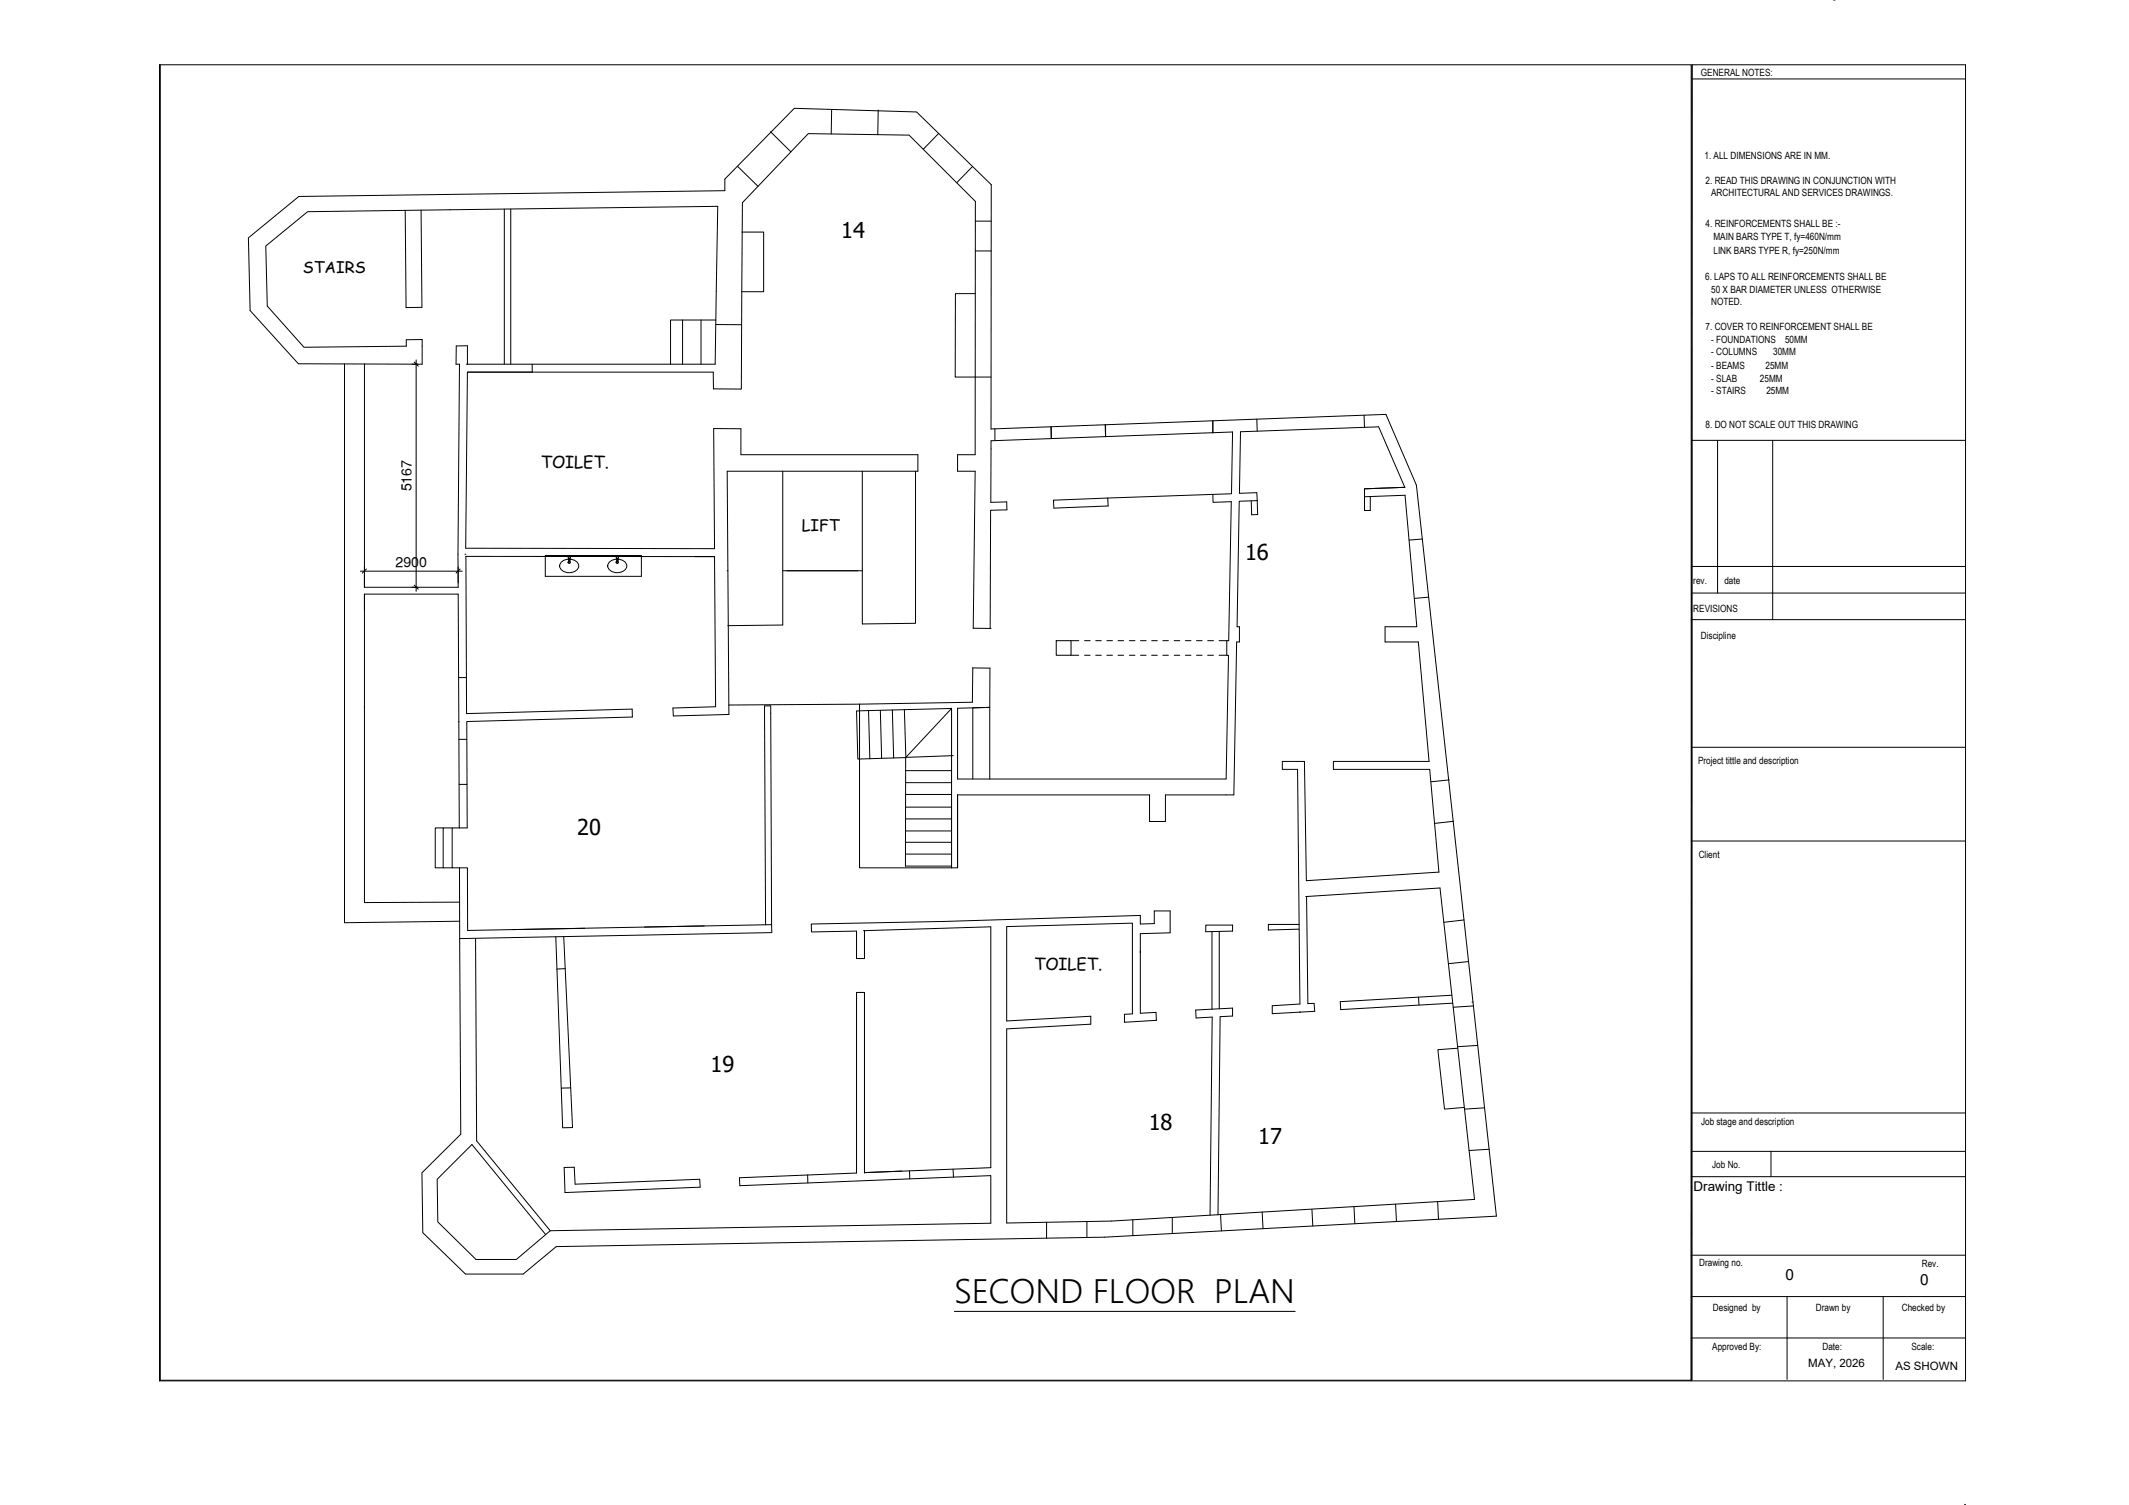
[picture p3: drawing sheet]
<svg xmlns="http://www.w3.org/2000/svg" width="420mm" height="297mm" viewBox="0 0 420 297" stroke-linecap="round" stroke-linejoin="round" font-family="sans-serif">
<!-- layer: New_0_Pen_No__7 -->
<g fill="none" stroke="#000" stroke-width=".2">
<path d="M59 38.8l84-1.2v-2.3l13.8-13.9 24.1 .7 14.7 14.3v48.3l77.9-2.9 6 14 15.8 144.2-77.3 4.2-108.2 1.8M145.5 32.8l4.1 4M152.1 26l4 4M164.1 21.6l-.1 4.9M173.3 21.7l-.1 4.9M185.3 26.3l-3.1 3.2M191.9 32.9l-3.1 3.2M83.1 41.5l.2 19.2h-3.2l-.1-19.2M99.5 41.3v30.6M100.8 41.3v30.6M141.6 40.7l-.5 31.2h-48.9M192.5 43.6h3.1"/>
<path d="M192.5 49.5h3.1M52.7 60.4l7.3 8.1 20.2-.2v-1.2l3.1-.1v4.9l-24.4-.1-9.5-10.5M92.2 71.9h.1M92.2 71.9v-3.7l-2.2 .1v3.6h.7l-.3 44h-18.5M105 71.9v1.5h-12.8M134.7 63.2v8.7M138.3 63.2v8.7M141.3 63.2h-9v8.7M192.4 74.4h3.2M207.4 84.2l.1 2.4M207.9 98.7l10.7-.4 .1 1.6-10.7 .4zM218.1 83.9l.1 2.3"/>
<path d="M239.4 83.1v2.3M239.4 97.6l-20.8 .7M246.9 98.8l.1 2.8M248 82.7l.1 2.4M248.1 98.8l-3.5 .1-.5 24.8h.5v3h-.5l-.6 30.2M248.1 98.8l.1 2.8M269.2 82l.1 2.3M269.3 98l8-.3 2.3 26h-6.3v3h6.6l2.1 23.6h-18.9v1.5h19.1l1.8 20.3-26.2 1.7-.4-23.5h-4.3v1.5h3l.4 46.4-5.4 .3v1.6l8.4-.5-.2-1.6-1.2 .1-.2-21.1M270.4 98v2.8M277.2 96.2l-7.9 .3v4.3M277.2 96.2l-5.1-12-27.3 1-.2 12.2 3.4-.2 .1 1.6M277.2 96.2l-7.9 .3"/>
<path d="M71.9 117.3h18.5l.2 25.2M91.9 109.8l49.1 .1 .2 29.6-8.4 .2 .1 1.6 10.9-.3-.3-48h37.6v-3.3h-34.9v-5.1h-5.4l.2 23.7-49.1-.1 .3-34.8h48.6v3.4h5.5l.2-36.8 13-13.6 19.9 .3 13.1 13.1-.1 49.9h-3.4v3.3h3.4l-.3 31M91.9 109.4h.1M91.9 109.8l.2 31 32.7-.8v1.5l-32.7 .9 .1 21h-1.6M143.5 112.6h.1M154.5 112.6h15.7M280.7 106.4l-2.6 .2M281.9 117.9l-2.8 .2M90.5 133.7h1.6M187.8 139.8v31.5M187.8 139.8l-18.2 .5M192 131.8l-.1 6.8-22.3 .4v1.3"/>
<path d="M192.1 124h.1M192.1 124h3.5M195.4 124l.1-23.3 3.2-.1v-1.5h-3.2l.1-12.1 47.6-1.7-.2 12.2-3.6 .1v1.5l3.6-.1-.5 27.4h-.4v2.9l.3 .1-.4 24.4h-53v-14l6.3-.2 .1-7.7-3.5-.1M208.4 126.4h3v2.9h-3zM211.4 126.4h1.5M211.4 129.3h1.5M214 126.4h1.1M214 129.3h1.1M216.2 126.4h1.1M216.2 129.3h1.1M218.4 126.4h1.1M218.4 129.3h1.1"/>
<path d="M220.6 126.4h1.1M220.6 129.3h1.1M222.9 126.4h1.1M222.9 129.3h1.1M225.1 126.4h1.1M225.1 129.3h1.1M227.3 126.4h1.1M227.3 129.3h1.1M229.5 126.4h1.1M229.5 129.3h1.1M231.7 126.4h1.1M231.7 129.3h1.1"/>
<path d="M233.9 126.4h1.1M233.9 129.3h1.1M236.1 126.4h1.1M236.1 129.3h1.1M238.3 126.4h1.2M238.3 129.3h1.2M240.6 126.4h1.5M240.6 129.3h1.5M90.6 142.4v21M90.6 145.9h1.5M90.6 154.8h1.6M169.6 140.3v31h18.2"/>
<path d="M189 156.9v14.4h-1.2M189 156.9v14.4M189 156.9h37.9v5.2h3.1v-5.2h11.9M256 150.3h.1M286 153.9l-3.6 .4M87.5 163.4h-1.6v7.9h1.6M89.2 163.4h-1.7v7.9h1.7M90.6 163.4h-1.4v7.9h1.5M257.7 177l26.5-1.7 6.8 61.4-71.7 4.3-20.6 .4v-38.3l16.6-1v-1.5l-16.6 .9v-18.6l24.8-.7v17.9l-1.6 .1v1.6l6.3-.4-.1-1.6-3.1 .2v-15.7l5.9-.2v-4.3h-3.1v2.5l-2.8 .1v-1.7l-38.6 1.2-26.3 .5v1.5l8.9-.1v5.4h1.6v-5.5M286.9 162.1l-3.8 .4M93.9 185.2l.2 40 14.5 17.7 86.9-1.5v-9.4l-49.5 2-.1-1.5 23.1-1v-35.6h1.6v35.6M109.7 184.9l1.3 37.6"/>
<path d="M111.3 184.9l1.7 37.6-2 .1M111.5 191.2l-1.6 .1M139 182.8l-11.8 .2M152.3 182.5l-60 1.1-.1-12.3h-1.5l.2 52.6M152.3 182.5l-.2-43.2h-1.2l.2 43.2M152.3 182.5v1.6l-61.6 1.2M170.6 183.7h.1M170.6 183.7l24.9-.8v47.6l-24.9 .9M239.2 183.9v15.3M240.6 183.9v15.2M243.2 182.6h-5.2v1.3M250.3 182.5h6.1"/>
<path d="M256.5 199.8h.1M280 196.8v1.6M286.5 196.4l-22 1.3 .1 1.6 22.1-1.3M288.9 181.6l-4 .4M289.8 189.8l-4 .4M290.7 197.8h.1M290.8 198.5l-4 .3M112.6 214.7l-1.8 .1M287.7 206.9l-3.9 .3 1.3 11.7 3.9-.3M291.6 206.3l-3.9 .3M293 218.7l-4 .2M93.1 225.9l14.6 17.8"/>
<path d="M111.3 230.4h2l.2 3.3 24.6-1 .1 1.6-26.7 1.1zM159.4 231.9v1.6M179.5 231.1v1.6M188.1 230.8l.1 1.5M240.4 239.8l.4-39.1 2.4-.2v-1.5l-7.2 .3 .1 1.6 3.1-.2-.4 39.2M240.9 239.7l.1 3.3M249.1 239.2l.2 3.3M258.9 238.7l.2 3.3M267.2 238.2l.2 3.3M275.4 237.7l.2 3.4M283.7 237.2l.2 3.5M293.9 226.8l-4 .3"/>
<path d="M206.5 241.2v3.1M214.5 241.1v3.1M223.6 240.7v3.2M231.4 240.3v3.2"/>
</g>
<!-- layer: New_2D Drafting - General_Pen_No__62 -->
<path d="M59 38.8l-10 8.1 .4 14.4M141.6 40.7l-80.9 1.1-8.2 6.8 .2 11.8M68 71.8v110.3M71.9 71.8v44.1M71.9 117.3v60.8M90.9 223.9l-7.6 7.6 .1 11.8 8.5 8.2h11.4l6.5-5.5M93.1 225.9l-6.8 6.8 .1 8.5 7.5 7.4h8l6.7-5.7" fill="none" stroke="#000" stroke-width=".2"/>
<!-- layer: New_2D Drafting - General_Pen_No__7 -->
<path d="M90.7 178.1h-18.8M90.7 181.8l-22.7 .3" fill="none" stroke="#000" stroke-width=".2"/>
<!-- layer: New_0_Pen_No__8 -->
<path d="M154.5 93v30.4l-10.9 .1M170.2 93v30.1l10.5-.1v-30M71.9 114.4v1.5M71.9 117.3v3.2M155.3 112.6h14M169.6 139l-25.8 .1M192 153.8v-14.1l3.3-.1v14.2M241.9 156.9h1.6M115.4 183.2l-14.1 .3" fill="none" stroke="#000" stroke-width=".2"/>
<!-- layer: New_New_0_Pen_No__7_Pen_No__7 -->
<g fill="none" stroke="#000" stroke-width=".2">
<path d="M141.3 64.1h5M196.3 84.6v2.4M207.5 84.2v2.4M218.2 83.8v2.4M239.4 83.1v2.3M187.8 139.8l-9 9.7 9.3-.4M169.6 140.3h-.6l.3 9.5 9.4-.3v21.4h9.1M171.4 140.3l.3 9.5M173.7 140.2l.3 9.5M176.1 140.1l.3 9.5M178.5 140.1l.3 9.4M178.7 156.8h9.1"/>
<path d="M178.7 154.5h9.1M178.7 152.1h9.1M178.7 159.3h9.1M178.7 164h9.1M178.7 166.2h9.1M178.7 168.6h9.1M178.7 161.6h9.1M243.2 182.6v1.2l-5.2 .1M250.3 182.5v1.1l6.1-.2"/>
</g>
<!-- layer: New_New_A_Doors_Pen_No__7_Pen_No__7 -->
<path d="M146.4 45.8h4.3v11.8h-4.3M192.4 58h-3.8l-.1 16.4h3.9M137.1 109.9h3.9" fill="none" stroke="#000" stroke-width=".2"/>
<!-- layer: New_0_Pen_No__28 -->
<path d="M71.9 139.6h.1" fill="none" stroke="#000" stroke-width=".2"/>
<!-- layer: New_Text_Pen_No__30 -->
<path d="M188.3 258.8h67.3" fill="none" stroke="#000" stroke-width=".2"/>
<!-- layer: Fills_Pen_No__49_Pen_No__16 -->
<path d="M31.5 12.8h302.3v259.6h-302.3M248.2 101.6h-1.2M269.3 100.8h1.1" fill="none" stroke="#000" stroke-width=".2"/>
<!-- layer: FURNITURE_Pen_No__95 -->
<path d="M81.3 71.9h1.2M82.1 71v45.7M71.1 112.7h20.1M71.9 111.9v3.2M81.3 115.9h1.2M90.4 111.9v3.2M178 231.1l-7.4 .3M181.2 231h.4" fill="none" stroke="#000" stroke-width=".2"/>
<!-- layer: New_Vports_Pen_No__7 -->
<g fill="none" stroke="#000" stroke-width=".2">
<path d="M107.6 109.6h19v4.1h-19zM107.6 109.8h19M110.7 111a2.24 2.24 0 0 1 3.4 .3 1.35 1.35 0 0 1-1.3 1.7 1.89 1.89 0 0 1-2.4-1.3zM112.1 110.4l.2 .2 .2-.1M112.2 110.4l.1 .5M112.2 110.9h.2M112.5 110.4v-.2h-.3l.1 .3 .1-.1M112.5 110.4l-.1 .5M112.5 110.4v.1M112.5 110l-.2-.1h-.1v.5M112.6 110l-.1 .4M120.2 111a2.24 2.24 0 0 1 3.4 .3 1.35 1.35 0 0 1-1.3 1.7 1.89 1.89 0 0 1-2.4-1.3z"/>
<path d="M121.6 110.4a.19 .19 0 0 0 .2 .2 .19 .19 0 0 0 .2-.2M121.7 110.4l.1 .1 .1-.1M121.7 110.4l.1 .5M121.7 110.9h.2M121.8 110.4v-.2h.2v.2M122 110.4l-.1 .5M122 110l-.2-.1h-.1v.5M122 110v.4"/>
<circle cx="112.3" cy="111" r=".23"/>
<circle cx="121.8" cy="111" r=".23"/>
</g>
<!-- layer: 0 -->
<path d="M81.7 71.5l.9 .8M72.3 112.3l-.8 .8M81.7 115.5l.9 .8M90.8 112.3l-.8 .8" fill="none" stroke="#000" stroke-width=".2"/>
<!-- layer: PAPERLAYOUT -->
<path d="M361.8 0h.4" fill="none" stroke="#000" stroke-width=".2"/>
<!-- layer: Paperlayout-2 -->
<g fill="none" stroke="#000" stroke-width=".2">
<path d="M333.9 15.6h54M333.9 86.9h54M339 86.9v30.2M349.8 86.9v35.4M333.8 117.1h54.1M333.8 111.8h54.1M333.8 122.3h54.1M333.8 147.5h54.1M333.8 166h54.1M333.8 219.7h54.1M333.8 232.2h54.1M333.8 227.2h54.1"/>
<path d="M349.5 227.2v5M333.8 247.7h54.1M333.8 255.9h54.1M352.7 255.9v16.3M371.6 255.9v16.3M31.5 272.5h356.4v-259.7h-54l-.1 259.7M333.8 264.1h54.1"/>
</g>
<!-- layer: Lines_Pen_No__1 -->
<path d="M31.5 12.8v259.7M333.9 12.8v259.6M387.9 296.9h.1" fill="none" stroke="#000" stroke-width=".2"/>
<!-- layer: 2-Columns -->
<path d="M31.6 12.8v259.6" fill="none" stroke="#000" stroke-width=".2"/>
<text font-size="6.5" x="188.3" y="257.3">SECOND FLOOR PLAN</text>
<g font-size="4.3">
<text x="166" y="46.9">14</text>
<text x="245.7" y="110.6">16</text>
<text x="113.9" y="164.7">20</text>
<text x="140.2" y="211.6">19</text>
<text x="226.7" y="222.9">18</text>
<text x="248.3" y="225.8">17</text>
</g>
<g font-size="3.3">
<text x="106.7" y="92.3">TOILET.</text>
<text x="204.1" y="191.4">TOILET.</text>
</g>
<g font-size="3.1">
<text x="59.8" y="53.8">STAIRS</text>
<text x="158.2" y="104.7">LIFT</text>
</g>
<g font-size="3">
<text x="352.3" y="252.6">0</text>
<text x="379" y="253.6">0</text>
</g>
<g font-size="2.8">
<text x="81.2" y="97" transform="rotate(-90 81.2 97)">5167</text>
<text x="78.1" y="111.8">2900</text>
</g>
<text font-size="2.6" x="334.2" y="235.1">Drawing Tittle :</text>
<g font-size="2.3">
<text x="356.8" y="269.8">MAY, 2026</text>
<text x="374.1" y="270.4">AS SHOWN</text>
</g>
<g font-size="2">
<text x="335.7" y="15.1">GENERAL NOTES:</text>
<text x="336.4" y="31.3">1. ALL DIMENSIONS ARE IN MM.</text>
<text x="336.6" y="36.2">2. READ THIS DRAWING IN CONJUNCTION WITH</text>
<text x="337.7" y="38.7">ARCHITECTURAL AND SERVICES DRAWINGS.</text>
<text x="336.6" y="44.9">4. REINFORCEMENTS SHALL BE :-</text>
<text x="338.2" y="47.5">MAIN BARS TYPE T, fy=460N/mm</text>
<text x="338.2" y="50.2">LINK BARS TYPE R, fy=250N/mm</text>
<text x="336.5" y="55.3">6. LAPS TO ALL REINFORCEMENTS SHALL BE</text>
<text x="337.7" y="57.7">50 X BAR DIAMETER UNLESS OTHERWISE</text>
<text x="336.6" y="65.2">7. COVER TO REINFORCEMENT SHALL BE</text>
<text x="337.7" y="60.2">NOTED.</text>
<text x="337.7" y="67.6">- FOUNDATIONS</text>
<text x="337.7" y="70.1">- COLUMNS</text>
<text x="349.9" y="70.1">30MM</text>
<text x="352.3" y="67.6">50MM</text>
<text x="337.7" y="72.9">- BEAMS</text>
<text x="337.7" y="75.3">- SLAB</text>
<text x="337.7" y="77.8">- STAIRS</text>
<text x="347.3" y="75.3">25MM</text>
<text x="348.4" y="72.9">25MM</text>
<text x="348.6" y="77.8">25MM</text>
<text x="336.6" y="84.5">8. DO NOT SCALE OUT THIS DRAWING</text>
<text x="334.2" y="115.2">rev.</text>
<text x="340.3" y="115.2">date</text>
<text x="334.2" y="120.8">REVISIONS</text>
<text x="335.7" y="126">Discipline</text>
<text x="335.1" y="150.7">Project tittle and description</text>
<text x="335.2" y="169.3">Client</text>
<text x="335.7" y="222.1">Job stage and description</text>
<text x="337.9" y="230.5">Job No.</text>
<text x="335.3" y="249.9">Drawing no.</text>
<text x="379.3" y="250">Rev.</text>
<text x="338" y="258.7">Designed by</text>
<text x="358.4" y="258.7">Drawn by</text>
<text x="375.3" y="258.7">Checked by</text>
<text x="337.9" y="266.4">Approved By:</text>
<text x="359.7" y="266.4">Date:</text>
<text x="377.2" y="266.4">Scale:</text>
</g>
</svg>
